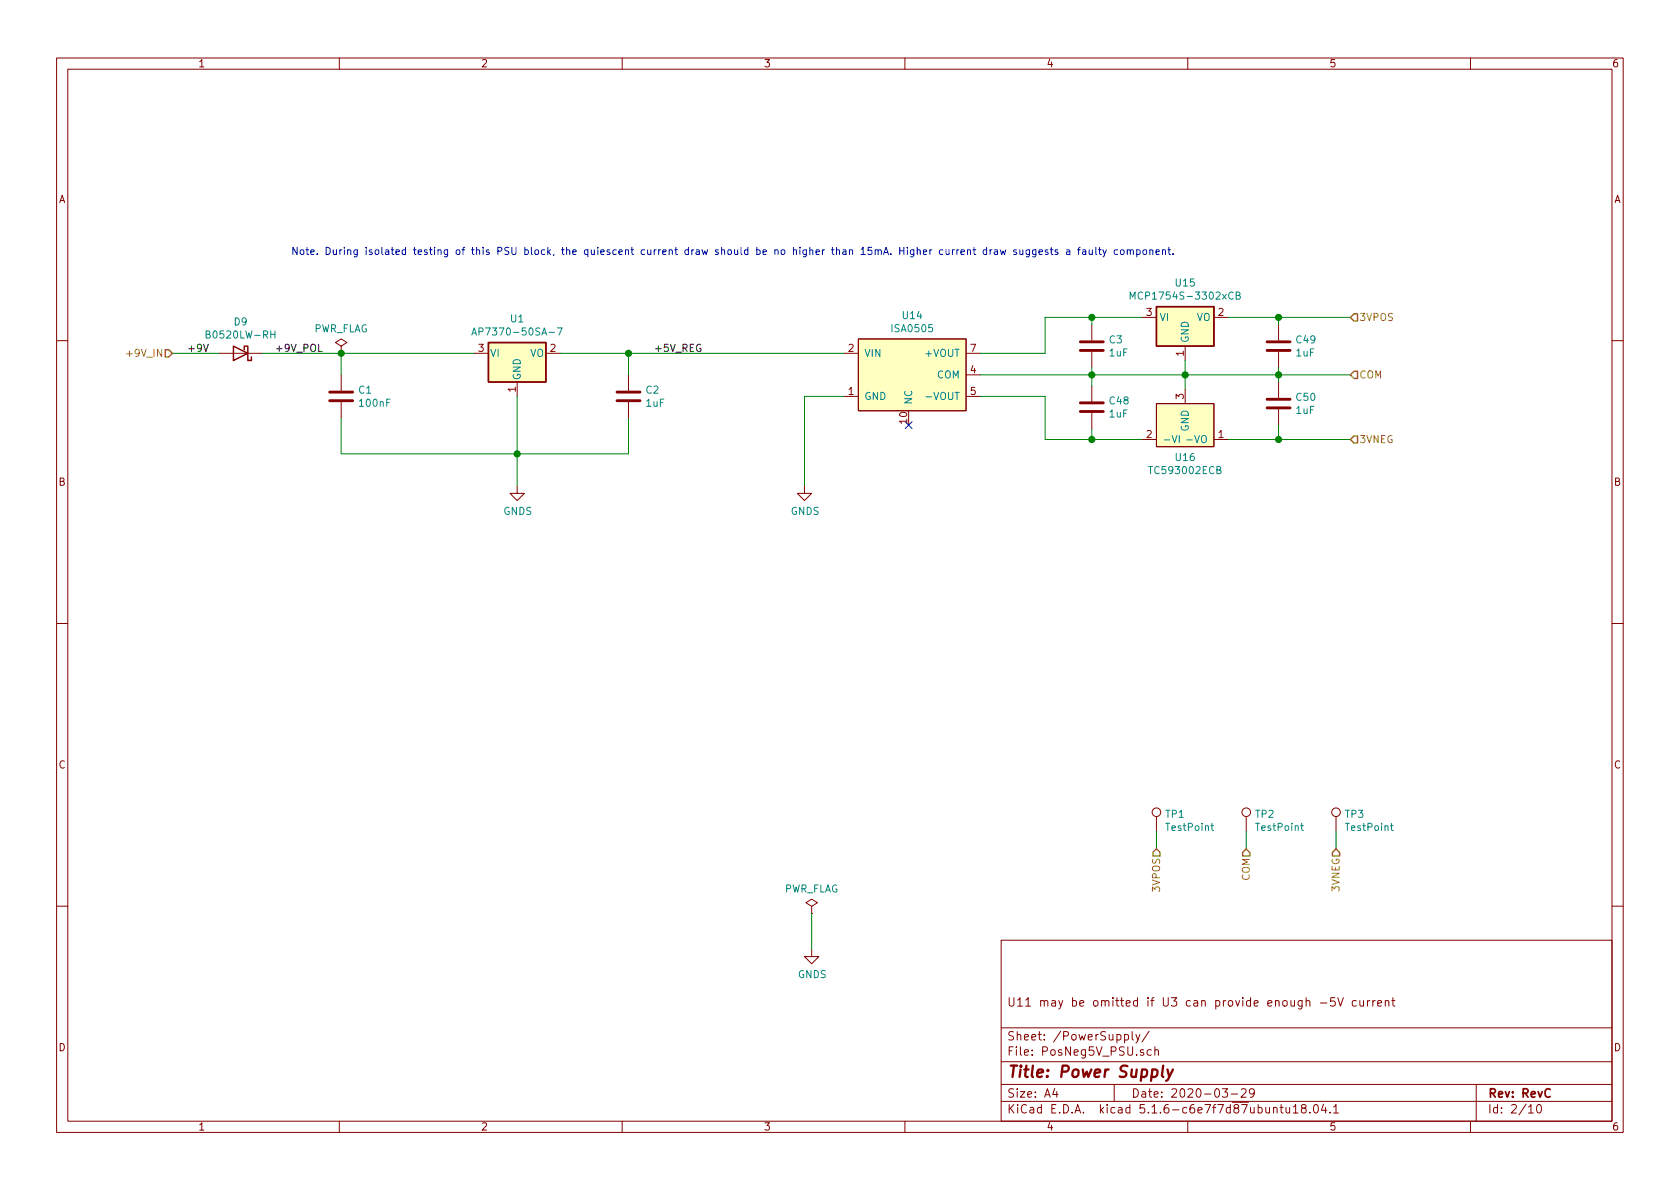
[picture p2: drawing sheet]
EESchema Schematic File Version 4
EELAYER 30 0
EELAYER END
$Descr A4 11693 8268
encoding utf-8
Sheet 2 10
Title "Power Supply"
Date "2020-03-29"
Rev "RevC"
Comp ""
Comment1 "U11 may be omitted if U3 can provide enough -5V current"
Comment2 ""
Comment3 ""
Comment4 ""
$EndDescr
Text Label 1300 2450 0    50   ~ 0
+9V
Text Label 2250 2450 2    50   ~ 0
+9V_POL
Text HLabel 1200 2450 0    50   Input ~ 0
+9V_IN
$Comp
L Device:D_Schottky D9
U 1 1
P 1675 2450
F 0 "D9" H 1675 2234 50  0000 C CNN
F 1 "B0520LW-RH" H 1675 2325 50  0000 C CNN
F 2 "Diode_SMD:D_SOD-123F" H 1675 2450 50  0001 C CNN
F 3 "https://www.taiwansemi.com/products/datasheet/B0520LW%20SERIES_I1601.pdf" H 1675 2450 50  0001 C CNN
	1    1675 2450
	-1   0    0    1   
$EndComp
Wire Wire Line
	1200 2450 1525 2450
$Comp
L power:GNDS #PWR?
U 1 1
P 3600 3375
AR Path="/5E6165F4/5F1615FF" Ref="#PWR?"  Part="1" 
AR Path="/5E6A8284/5F1615FF" Ref="#PWR?"  Part="1" 
AR Path="/5F3902BC/5F1615FF" Ref="#PWR08"  Part="1" 
F 0 "#PWR08" H 3600 3125 50  0001 C CNN
F 1 "GNDS" H 3605 3202 50  0000 C CNN
F 2 "" H 3600 3375 50  0001 C CNN
F 3 "" H 3600 3375 50  0001 C CNN
	1    3600 3375
	1    0    0    -1  
$EndComp
Wire Wire Line
	3600 2750 3600 3150
Wire Wire Line
	3900 2450 4375 2450
$Comp
L Device:C C?
U 1 1
P 2375 2750
AR Path="/5E6165F4/5F1633CE" Ref="C?"  Part="1" 
AR Path="/5E6A8284/5F1633CE" Ref="C?"  Part="1" 
AR Path="/5F3902BC/5F1633CE" Ref="C1"  Part="1" 
F 0 "C1" H 2490 2796 50  0000 L CNN
F 1 "100nF" H 2490 2705 50  0000 L CNN
F 2 "Capacitor_SMD:C_1206_3216Metric_Pad1.42x1.75mm_HandSolder" H 2413 2600 50  0001 C CNN
F 3 "~" H 2375 2750 50  0001 C CNN
	1    2375 2750
	1    0    0    -1  
$EndComp
Wire Wire Line
	2375 2600 2375 2450
Wire Wire Line
	2375 2900 2375 3150
$Comp
L Device:C C?
U 1 1
P 4375 2750
AR Path="/5E6165F4/5F16440D" Ref="C?"  Part="1" 
AR Path="/5E6A8284/5F16440D" Ref="C?"  Part="1" 
AR Path="/5F3902BC/5F16440D" Ref="C2"  Part="1" 
F 0 "C2" H 4490 2796 50  0000 L CNN
F 1 "1uF" H 4490 2705 50  0000 L CNN
F 2 "Capacitor_SMD:C_1206_3216Metric_Pad1.42x1.75mm_HandSolder" H 4413 2600 50  0001 C CNN
F 3 "~" H 4375 2750 50  0001 C CNN
	1    4375 2750
	1    0    0    -1  
$EndComp
Wire Wire Line
	4375 2600 4375 2450
Wire Wire Line
	4375 2900 4375 3150
Wire Wire Line
	4375 3150 3600 3150
Connection ~ 3600 3150
Wire Wire Line
	3600 3150 3600 3375
Wire Wire Line
	3600 3150 2375 3150
Connection ~ 2375 2450
Wire Wire Line
	2375 2450 3300 2450
Connection ~ 4375 2450
Text Label 4550 2450 0    50   ~ 0
+5V_REG
$Comp
L power:PWR_FLAG #FLG01
U 1 1
P 2375 2450
F 0 "#FLG01" H 2375 2525 50  0001 C CNN
F 1 "PWR_FLAG" H 2375 2623 50  0000 C CNN
F 2 "" H 2375 2450 50  0001 C CNN
F 3 "~" H 2375 2450 50  0001 C CNN
	1    2375 2450
	1    0    0    -1  
$EndComp
$Comp
L power:PWR_FLAG #FLG02
U 1 1
P 5650 6350
F 0 "#FLG02" H 5650 6425 50  0001 C CNN
F 1 "PWR_FLAG" H 5650 6523 50  0000 C CNN
F 2 "" H 5650 6350 50  0001 C CNN
F 3 "~" H 5650 6350 50  0001 C CNN
	1    5650 6350
	1    0    0    -1  
$EndComp
Wire Wire Line
	5650 6350 5650 6600
$Comp
L power:GNDS #PWR09
U 1 1
P 5650 6600
F 0 "#PWR09" H 5650 6350 50  0001 C CNN
F 1 "GNDS" H 5655 6427 50  0000 C CNN
F 2 "" H 5650 6600 50  0001 C CNN
F 3 "" H 5650 6600 50  0001 C CNN
	1    5650 6600
	1    0    0    -1  
$EndComp
Wire Wire Line
	1825 2450 2375 2450
Wire Wire Line
	4375 2450 5875 2450
$Comp
L XP_ISA:ISA0505 U14
U 1 1
P 6325 2600
F 0 "U14" H 6350 3015 50  0000 C CNN
F 1 "ISA0505" H 6350 2924 50  0000 C CNN
F 2 "XP_ISA:ISA0505" H 6475 2600 50  0001 C CNN
F 3 "https://www.xppower.com/portals/0/pdfs/SF_ISA.pdf" H 6475 2600 50  0001 C CNN
	1    6325 2600
	1    0    0    -1  
$EndComp
$Comp
L power:GNDS #PWR?
U 1 1
P 5600 3375
AR Path="/5E6165F4/5F56E219" Ref="#PWR?"  Part="1" 
AR Path="/5E6A8284/5F56E219" Ref="#PWR?"  Part="1" 
AR Path="/5F3902BC/5F56E219" Ref="#PWR010"  Part="1" 
F 0 "#PWR010" H 5600 3125 50  0001 C CNN
F 1 "GNDS" H 5605 3202 50  0000 C CNN
F 2 "" H 5600 3375 50  0001 C CNN
F 3 "" H 5600 3375 50  0001 C CNN
	1    5600 3375
	1    0    0    -1  
$EndComp
Wire Wire Line
	5600 2750 5875 2750
Wire Wire Line
	5600 2750 5600 3375
Wire Wire Line
	6825 2600 7600 2600
Text HLabel 9400 2600 2    50   Input ~ 0
COM
$Comp
L Regulator_Linear:MCP1754S-3302xCB U15
U 1 1
P 8250 2200
F 0 "U15" H 8250 2442 50  0000 C CNN
F 1 "MCP1754S-3302xCB" H 8250 2351 50  0000 C CNN
F 2 "Package_TO_SOT_SMD:SOT-23" H 8250 2425 50  0001 C CNN
F 3 "http://ww1.microchip.com/downloads/en/DeviceDoc/20002276C.pdf" H 8250 2200 50  0001 C CNN
	1    8250 2200
	1    0    0    -1  
$EndComp
$Comp
L TC59:TC593002ECB U16
U 1 1
P 8250 2950
F 0 "U16" H 8250 2727 50  0000 C CNN
F 1 "TC593002ECB" H 8250 2636 50  0000 C CNN
F 2 "Package_TO_SOT_SMD:SOT-23" H 8250 2950 50  0001 C CNN
F 3 "http://ww1.microchip.com/downloads/en/DeviceDoc/21438C.pdf" H 8250 2950 50  0001 C CNN
	1    8250 2950
	1    0    0    -1  
$EndComp
Wire Wire Line
	8250 2500 8250 2600
Connection ~ 8250 2600
Wire Wire Line
	8250 2600 8900 2600
Wire Wire Line
	8250 2600 8250 2700
Wire Wire Line
	7950 2200 7600 2200
Wire Wire Line
	7275 2200 7275 2450
Wire Wire Line
	7275 2450 6825 2450
Wire Wire Line
	6825 2750 7275 2750
Wire Wire Line
	7275 2750 7275 3050
Wire Wire Line
	7275 3050 7600 3050
$Comp
L Device:C C?
U 1 1
P 7600 2400
AR Path="/5E6165F4/5F575F08" Ref="C?"  Part="1" 
AR Path="/5E6A8284/5F575F08" Ref="C?"  Part="1" 
AR Path="/5F3902BC/5F575F08" Ref="C3"  Part="1" 
F 0 "C3" H 7715 2446 50  0000 L CNN
F 1 "1uF" H 7715 2355 50  0000 L CNN
F 2 "Capacitor_SMD:C_0805_2012Metric_Pad1.15x1.40mm_HandSolder" H 7638 2250 50  0001 C CNN
F 3 "~" H 7600 2400 50  0001 C CNN
	1    7600 2400
	1    0    0    -1  
$EndComp
Wire Wire Line
	8550 3050 8900 3050
Wire Wire Line
	8550 2200 8900 2200
Wire Wire Line
	8900 2250 8900 2200
Connection ~ 8900 2200
Wire Wire Line
	8900 2950 8900 3050
Connection ~ 8900 3050
Wire Wire Line
	8900 3050 9400 3050
Wire Wire Line
	7600 2550 7600 2600
Wire Wire Line
	7600 2250 7600 2200
Connection ~ 7600 2200
Wire Wire Line
	7600 2200 7275 2200
Wire Wire Line
	7600 2975 7600 3050
Connection ~ 7600 3050
Wire Wire Line
	7600 3050 7950 3050
Wire Wire Line
	8900 2550 8900 2600
Connection ~ 8900 2600
Wire Wire Line
	8900 2600 9400 2600
Wire Wire Line
	8900 2600 8900 2650
Connection ~ 7600 2600
Wire Wire Line
	7600 2600 8250 2600
Wire Wire Line
	7600 2600 7600 2675
$Comp
L Device:C C?
U 1 1
P 7600 2825
AR Path="/5E6165F4/5F57A64A" Ref="C?"  Part="1" 
AR Path="/5E6A8284/5F57A64A" Ref="C?"  Part="1" 
AR Path="/5F3902BC/5F57A64A" Ref="C48"  Part="1" 
F 0 "C48" H 7715 2871 50  0000 L CNN
F 1 "1uF" H 7715 2780 50  0000 L CNN
F 2 "Capacitor_SMD:C_0805_2012Metric_Pad1.15x1.40mm_HandSolder" H 7638 2675 50  0001 C CNN
F 3 "~" H 7600 2825 50  0001 C CNN
	1    7600 2825
	1    0    0    -1  
$EndComp
$Comp
L Device:C C?
U 1 1
P 8900 2400
AR Path="/5E6165F4/5F57A947" Ref="C?"  Part="1" 
AR Path="/5E6A8284/5F57A947" Ref="C?"  Part="1" 
AR Path="/5F3902BC/5F57A947" Ref="C49"  Part="1" 
F 0 "C49" H 9015 2446 50  0000 L CNN
F 1 "1uF" H 9015 2355 50  0000 L CNN
F 2 "Capacitor_SMD:C_0805_2012Metric_Pad1.15x1.40mm_HandSolder" H 8938 2250 50  0001 C CNN
F 3 "~" H 8900 2400 50  0001 C CNN
	1    8900 2400
	1    0    0    -1  
$EndComp
$Comp
L Device:C C?
U 1 1
P 8900 2800
AR Path="/5E6165F4/5F57B1ED" Ref="C?"  Part="1" 
AR Path="/5E6A8284/5F57B1ED" Ref="C?"  Part="1" 
AR Path="/5F3902BC/5F57B1ED" Ref="C50"  Part="1" 
F 0 "C50" H 9015 2846 50  0000 L CNN
F 1 "1uF" H 9015 2755 50  0000 L CNN
F 2 "Capacitor_SMD:C_0805_2012Metric_Pad1.15x1.40mm_HandSolder" H 8938 2650 50  0001 C CNN
F 3 "~" H 8900 2800 50  0001 C CNN
	1    8900 2800
	1    0    0    -1  
$EndComp
Text HLabel 9400 3050 2    50   Input ~ 0
3VNEG
Text HLabel 9400 2200 2    50   Input ~ 0
3VPOS
NoConn ~ 6325 2950
$Comp
L Regulator_Linear:MCP1700-5002E_SOT23 U1
U 1 1
P 3600 2450
F 0 "U1" H 3600 2692 50  0000 C CNN
F 1 "AP7370-50SA-7" H 3600 2601 50  0000 C CNN
F 2 "Package_TO_SOT_SMD:SOT-23" H 3600 2675 50  0001 C CNN
F 3 "https://www.diodes.com/assets/Datasheets/AP7370.pdf" H 3600 2450 50  0001 C CNN
	1    3600 2450
	1    0    0    -1  
$EndComp
Text Notes 2025 1775 0    50   ~ 0
Note. During isolated testing of this PSU block, the quiescent current draw should be no higher than 15mA. Higher current draw suggests a faulty component.
Wire Wire Line
	8900 2200 9400 2200
$Comp
L Connector:TestPoint TP1
U 1 1
P 8050 5775
F 0 "TP1" H 8108 5893 50  0000 L CNN
F 1 "TestPoint" H 8108 5802 50  0000 L CNN
F 2 "TestPoint:TestPoint_Pad_1.0x1.0mm" H 8250 5775 50  0001 C CNN
F 3 "~" H 8250 5775 50  0001 C CNN
	1    8050 5775
	1    0    0    -1  
$EndComp
Wire Wire Line
	8050 5775 8050 5900
$Comp
L Connector:TestPoint TP2
U 1 1
P 8675 5775
F 0 "TP2" H 8733 5893 50  0000 L CNN
F 1 "TestPoint" H 8733 5802 50  0000 L CNN
F 2 "TestPoint:TestPoint_Pad_1.0x1.0mm" H 8875 5775 50  0001 C CNN
F 3 "~" H 8875 5775 50  0001 C CNN
	1    8675 5775
	1    0    0    -1  
$EndComp
Wire Wire Line
	8675 5775 8675 5900
$Comp
L Connector:TestPoint TP3
U 1 1
P 9300 5775
F 0 "TP3" H 9358 5893 50  0000 L CNN
F 1 "TestPoint" H 9358 5802 50  0000 L CNN
F 2 "TestPoint:TestPoint_Pad_1.0x1.0mm" H 9500 5775 50  0001 C CNN
F 3 "~" H 9500 5775 50  0001 C CNN
	1    9300 5775
	1    0    0    -1  
$EndComp
Wire Wire Line
	9300 5775 9300 5900
Text HLabel 9300 5900 3    50   Input ~ 0
3VNEG
Text HLabel 8675 5900 3    50   Input ~ 0
COM
Text HLabel 8050 5900 3    50   Input ~ 0
3VPOS
$EndSCHEMATC
